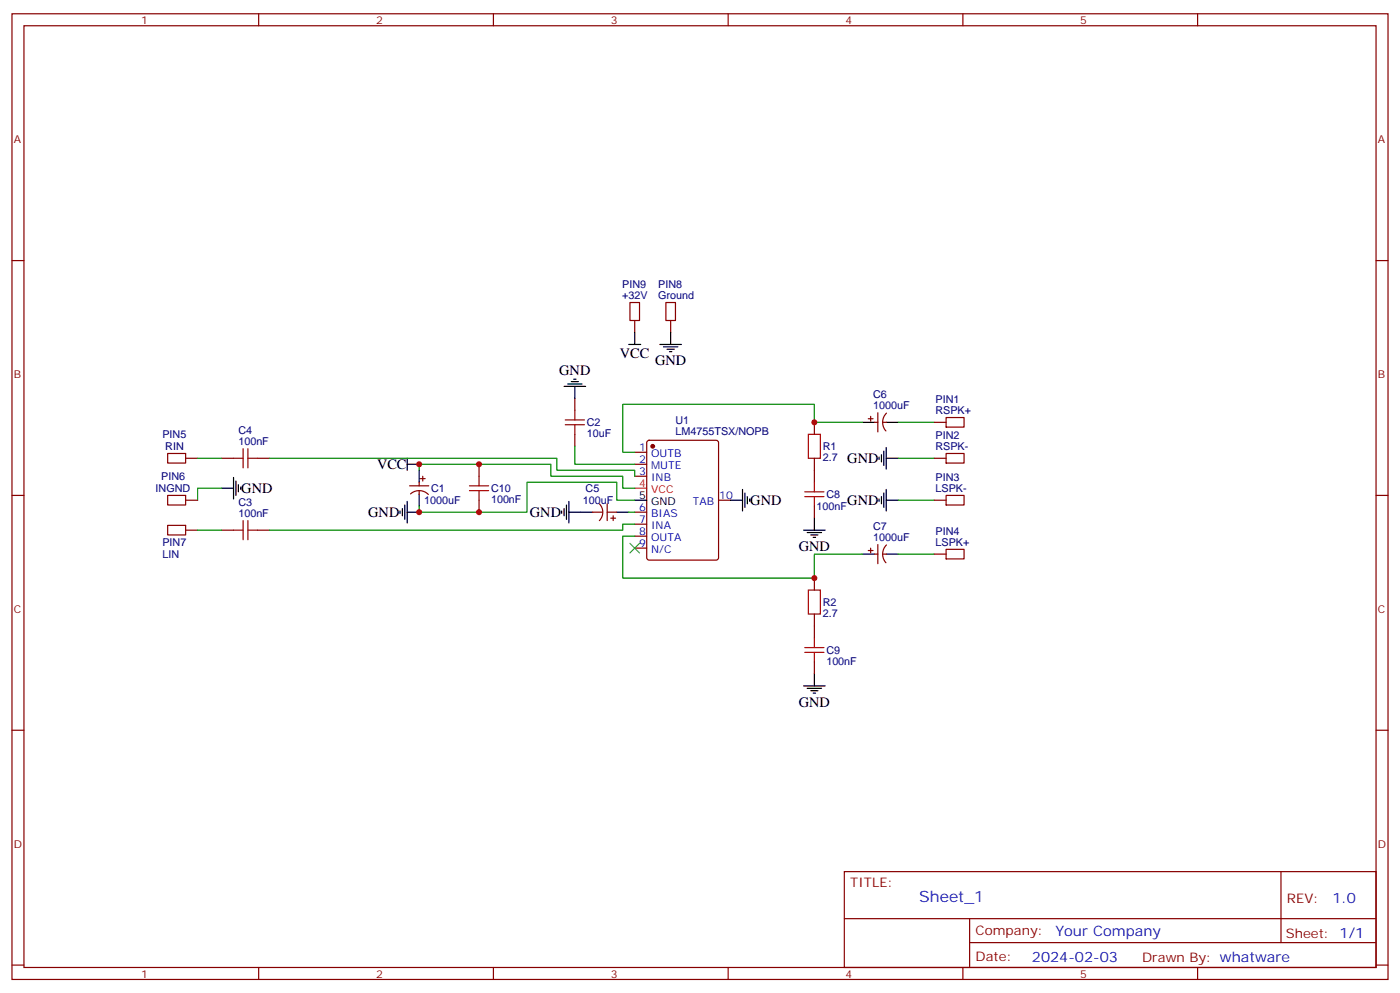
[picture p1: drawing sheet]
<svg xmlns="http://www.w3.org/2000/svg" width="412mm" height="292mm" viewBox="0 0 412 292" stroke-linecap="round" stroke-linejoin="round" font-family="sans-serif">
<g fill="none" stroke="#870000" stroke-width=".35">
<path d="M3.5 4.1h405.4v284.3h-405.4zM7.1 7.6h398.2v277.3h-398.2zM76.2 4.1v3.5M145.3 4.1v3.5M214.5 4.1v3.5M283.6 4.1v3.5M352.8 4.1v3.5M3.5 76.7h3.6M405.3 76.7h3.6M185.6 89.1h2.8v5.3h-2.8zM187 94.4v3.5M196.1 89.1h2.9v5.3h-2.9z"/>
<path d="M197.6 94.4v3.5M169.3 117.3v3.5M49.4 133.5h5.3v2.8h-5.3zM54.7 134.9h3.5M65.3 134.9h3.5M75.8 134.9h3.6M141.1 136.7v3.5M169.3 127.9v3.5M187 133.2h3.5M187 136.7h3.5M190.7 129.9l.5-.3h19.8l.6 .5 .1 34.1-.5 .7h-20l-.6-.4-.1-34.1zM239.9 124.4v3.5"/>
<path d="M239.9 134.9v7.1M255.8 123.3h1.4M256.5 122.6v1.4M257.5 124.4h1.1M258.6 121.5v5.7M260 124.4h1.1M261.1 121.6a3.8 3.8 0 0 0-.1 5.3M275.2 134.9h3.5M275.2 124.4h3.5M278.7 122.9h5.3v2.9h-5.3zM278.7 133.5h5.3v2.8h-5.3zM3.5 145.9h3.6"/>
<path d="M49.4 145.9h5.3v2.8h-5.3zM49.4 154.7h5.3v2.8h-5.3zM54.7 147.3h3.5M54.7 156.1h3.5M65.3 156.1h3.5M75.8 156.1h3.6M120.6 143.1h5.7M120.9 145.4a3.8 3.8 0 0 1 5.3 .2M123.5 142v1.1M123.5 144.5v1M123.8 140.9h1.4M124.5 140.2v1.4"/>
<path d="M141.1 147.3v3.5M174.6 150.8h2.8M176.6 148.4a3.5 3.5 0 0 1 0 4.9M178.9 150.8h2.8M178.9 148.3v5M179.9 152.6h1.4M180.6 151.9v1.4M187 140.2h3.5M187 150.8h3.5M187 154.3h3.5M187 157.9h3.5M211.7 147.3h3.5"/>
<path d="M239.9 149v3.6M275.2 147.3h3.5M278.7 145.9h5.3v2.8h-5.3zM405.3 145.9h3.6M187 161.4h3.5M239.9 170.2v3.5M255.8 162.1h1.4M256.5 161.4v1.4M257.5 163.2h1.1M258.6 160.3v5.7M260 163.2h1.1M261.1 160.5a3.8 3.8 0 0 0-.1 5.2"/>
<path d="M275.2 163.2h3.5M278.7 161.7h5.3v2.9h-5.3zM239.9 180.8v7.1M239.9 194.9v3.5M3.5 215h3.6M405.3 215h3.6M248.7 256.6h156.6v28.3h-156.6zM377.3 256.7v20.8M248.7 270.5h156.5M285.6 277.5h119.6M285.6 270.5v14.1M3.5 284.2h3.6"/>
<path d="M76.2 284.9v3.5M145.3 284.9v3.5M214.5 284.9v3.5M283.6 284.9v3.5M352.8 284.9v3.5M405.3 284.2h3.6"/>
</g>
<circle cx="192.3" cy="131.4" r=".53" fill="#870000" stroke="#870000" stroke-width=".35"/>
<path d="M187 143.8h3.5" fill="none" stroke="#f00" stroke-width=".35"/>
<g fill="none" stroke="#000" stroke-width=".35">
<path d="M187 97.9v3.5M197.6 97.9v3.5M166.2 113.8h6.3M167.2 113.1h4.2M168.3 112.4h2.1M169 111.7h.7M169.3 113.8v3.5M185.2 101.4h3.5M194.4 101.4h6.3M195.4 102.1h4.3M196.5 102.8h2.1M197.2 103.5h.7"/>
<path d="M119.9 136.7h3.6M119.9 134.9v3.6M123.5 138.5v3.5M254 124.4h3.5M258.9 134.6v.7M259.6 133.9v2.1M260.3 132.8v4.3M261.1 124.4h3.5M261.1 134.9h3.5M261.1 131.8v6.3M65.3 143.8h3.5M68.8 140.6v6.3"/>
<path d="M69.5 141.6v4.3M70.2 142.7v2.1M70.9 143.4v.7M117.8 150.5v.7M118.5 149.8v2.1M119.2 148.7v4.2M119.9 147.6v6.4M119.9 150.8h3.6M123.5 145.5v3.5M165.5 150.5v.7M166.2 149.8v2.1M166.9 148.7v4.2"/>
<path d="M167.6 150.8h7M167.6 147.6v6.4M181.7 150.8h3.5M187 147.3h3.5M215.2 147.3h3.5M218.7 144.1v6.4M219.4 145.2v4.2M220.1 146.2v2.1M220.8 146.9v.7M236.7 156.1h6.4M237.8 156.8h4.2M238.8 157.5h2.1"/>
<path d="M239.5 158.2h.7M239.9 152.6v3.5M258.9 146.9v.7M259.6 146.2v2.1M260.3 145.2v4.2M261.1 147.3h3.5M261.1 144.1v6.4M254 163.2h3.5M261.1 163.2h3.5M239.9 198.4v3.6M236.7 202h6.4M237.8 202.7h4.2"/>
<path d="M238.8 203.4h2.1M239.5 204.1h.7"/>
</g>
<g fill="none" stroke="#008700" stroke-width=".35">
<path d="M58.2 134.9h7.1M79.4 134.9h84.6v3.6h23v1.7M123.5 138.5v-1.8h38.8v3.5h21.1v3.6h3.6M169.3 131.4v5.3h17.7M254 124.4h-14.1v-5.3h-56.5v14.1h3.6M264.6 134.9h10.6M264.6 124.4h10.6M58.2 156.1h7.1M65.3 143.8h-7.1v3.5M185.2 150.8h1.8M187 147.3h-5.3v-5.3h-26.5v8.8h-31.7v-1.8M187 154.3h-3.6v1.8h-104"/>
<path d="M187 157.9h-3.6v12.3h56.5v-7h14.1M264.6 147.3h10.6M264.6 163.2h10.6"/>
</g>
<g fill="none" stroke="#a10000" stroke-width=".35">
<path d="M68.8 134.9h2.8M71.6 132.1v5.7M73 132.1v5.7M73 134.9h2.8M166.5 123.6h5.7M166.5 125.1h5.7M169.3 120.8v2.8M169.3 125.1v2.8M238.1 127.9h3.6v7h-3.6zM68.8 156.1h2.8M71.6 153.3v5.6M73 153.3v5.6"/>
<path d="M73 156.1h2.8M138.3 143.1h5.6M138.3 144.5h5.6M141.1 140.2v2.9M141.1 144.5v2.8M237.1 144.8h5.6M237.1 146.2h5.6M239.9 142v2.8M239.9 146.2v2.8M238.1 173.7h3.6v7.1h-3.6zM237.1 190.7h5.6M237.1 192.1h5.6"/>
<path d="M239.9 187.9v2.8M239.9 192.1v2.8"/>
</g>
<path d="M185.6 160l2.8 2.8M188.4 160l-2.8 2.8" fill="none" stroke="#3c3" stroke-width=".35"/>
<g fill="#c00">
<circle cx="239.9" cy="124.4" r=".88"/>
<circle cx="239.9" cy="170.2" r=".88"/>
<circle cx="141.1" cy="150.8" r=".88"/>
<circle cx="123.5" cy="150.8" r=".88"/>
<circle cx="141.1" cy="136.7" r=".88"/>
<circle cx="123.5" cy="136.7" r=".88"/>
</g>
<text font-size="4.6" fill="#00f" x="270.8" y="265.7">Sheet_1</text>
<g font-size="4.2">
<text x="182.6" y="105.5">VCC</text>
<text x="193" y="107.5">GND</text>
<text x="164.7" y="110.5">GND</text>
<text x="249.6" y="136.3">GND</text>
<text x="111.1" y="138.1">VCC</text>
<text x="71.1" y="145.1">GND</text>
<text x="221" y="148.7">GND</text>
<text x="249.6" y="148.7">GND</text>
<text x="108.5" y="152.2">GND</text>
<text x="156.1" y="152.2">GND</text>
<text x="235.3" y="162.2">GND</text>
<text x="235.3" y="208.1">GND</text>
</g>
<g font-size="4.2" fill="#00f">
<text x="392.5" y="265.9">1.0</text>
<text x="310.9" y="275.5">Your Company</text>
<text x="304" y="283.3">2024-02-03</text>
</g>
<g font-size="3.9" fill="#800">
<text x="250.5" y="261.2">TITLE:</text>
<text x="379.1" y="265.9">REV:</text>
<text x="287.4" y="275.4">Company:</text>
<text x="378.7" y="276">Sheet: 1/1</text>
<text x="287.4" y="283.1">Date:</text>
<text x="336.4" y="283.2">Drawn By: whatware</text>
</g>
<g font-size="3.2" fill="#800">
<text x="41.6" y="7.1">1</text>
<text x="110.8" y="7.1">2</text>
<text x="179.9" y="7.1">3</text>
<text x="249.1" y="7.1">4</text>
<text x="318.2" y="7.1">5</text>
<text x="4.1" y="42.2">A</text>
<text x="405.9" y="42.2">A</text>
<text x="4.1" y="111.3">B</text>
<text x="405.9" y="111.3">B</text>
<text x="4.1" y="180.4">C</text>
<text x="405.9" y="180.4">C</text>
<text x="4.1" y="249.6">D</text>
<text x="405.9" y="249.6">D</text>
<text x="41.6" y="287.9">1</text>
<text x="110.8" y="287.9">2</text>
<text x="179.9" y="287.9">3</text>
<text x="249.1" y="287.9">4</text>
<text x="318.2" y="287.9">5</text>
</g>
<g font-size="3.2" fill="#000080">
<text x="183.3" y="88">+32V</text>
<text x="183.3" y="84.8">PIN9</text>
<text x="193.9" y="88">Ground</text>
<text x="193.9" y="84.8">PIN8</text>
<text x="257.2" y="117.3">C6</text>
<text x="275.6" y="118.6">PIN1</text>
<text x="172.9" y="125.5">C2</text>
<text x="199" y="124.8">U1</text>
<text x="257.2" y="120.5">1000uF</text>
<text x="275.6" y="121.9">RSPK+</text>
<text x="47.8" y="129.1">PIN5</text>
<text x="70.2" y="131.1">100nF</text>
<text x="70.2" y="127.9">C4</text>
<text x="172.9" y="128.7">10uF</text>
<text x="199" y="128.1">LM4755TSX/NOPB</text>
<text x="275.6" y="129.2">PIN2</text>
<text x="48.7" y="132.6">RIN</text>
<text x="242.4" y="135.8">2.7</text>
<text x="242.4" y="132.6">R1</text>
<text x="275.6" y="132.5">RSPK-</text>
<text x="47.5" y="141.4">PIN6</text>
<text x="275.6" y="141.6">PIN3</text>
<text x="45.8" y="144.9">INGND</text>
<text x="70.2" y="149">C3</text>
<text x="124.9" y="148.5">1000uF</text>
<text x="127" y="144.9">C1</text>
<text x="144.6" y="148.2">100nF</text>
<text x="144.6" y="144.9">C10</text>
<text x="171.7" y="148.5">100uF</text>
<text x="172.5" y="144.9">C5</text>
<text x="243.4" y="146.7">C8</text>
<text x="275.6" y="144.8">LSPK-</text>
<text x="70.2" y="152.2">100nF</text>
<text x="240.5" y="150.2">100nF</text>
<text x="47.8" y="160.8">PIN7</text>
<text x="257.2" y="159.3">1000uF</text>
<text x="257.2" y="156.1">C7</text>
<text x="275.6" y="160.7">LSPK+</text>
<text x="275.6" y="157.4">PIN4</text>
<text x="47.8" y="164.3">LIN</text>
<text x="242.4" y="178.4">R2</text>
<text x="242.4" y="181.6">2.7</text>
<text x="243.4" y="195.7">100nF</text>
<text x="243.4" y="192.5">C9</text>
</g>
<g font-size="3.2" fill="#00f">
<text x="188.3" y="132.8">1</text>
<text x="188.3" y="136.3">2</text>
<text x="191.8" y="134.6">OUTB</text>
<text x="188.3" y="139.9">3</text>
<text x="191.8" y="138.1">MUTE</text>
<text x="191.8" y="141.6">INB</text>
<text x="204.1" y="148.7">TAB</text>
<text x="211.8" y="146.9">10</text>
<text x="188.3" y="150.5">6</text>
<text x="188.3" y="154">7</text>
<text x="191.8" y="152.2">BIAS</text>
<text x="191.8" y="155.8">INA</text>
<text x="188.3" y="157.5">8</text>
<text x="188.3" y="161">9</text>
<text x="191.8" y="159.3">OUTA</text>
<text x="191.8" y="162.8">N/C</text>
</g>
<g font-size="3.2" fill="#f00">
<text x="188.3" y="143.4">4</text>
<text x="191.8" y="145.2">VCC</text>
</g>
<g font-size="3.2">
<text x="188.3" y="146.9">5</text>
<text x="191.8" y="148.7">GND</text>
</g>
</svg>
